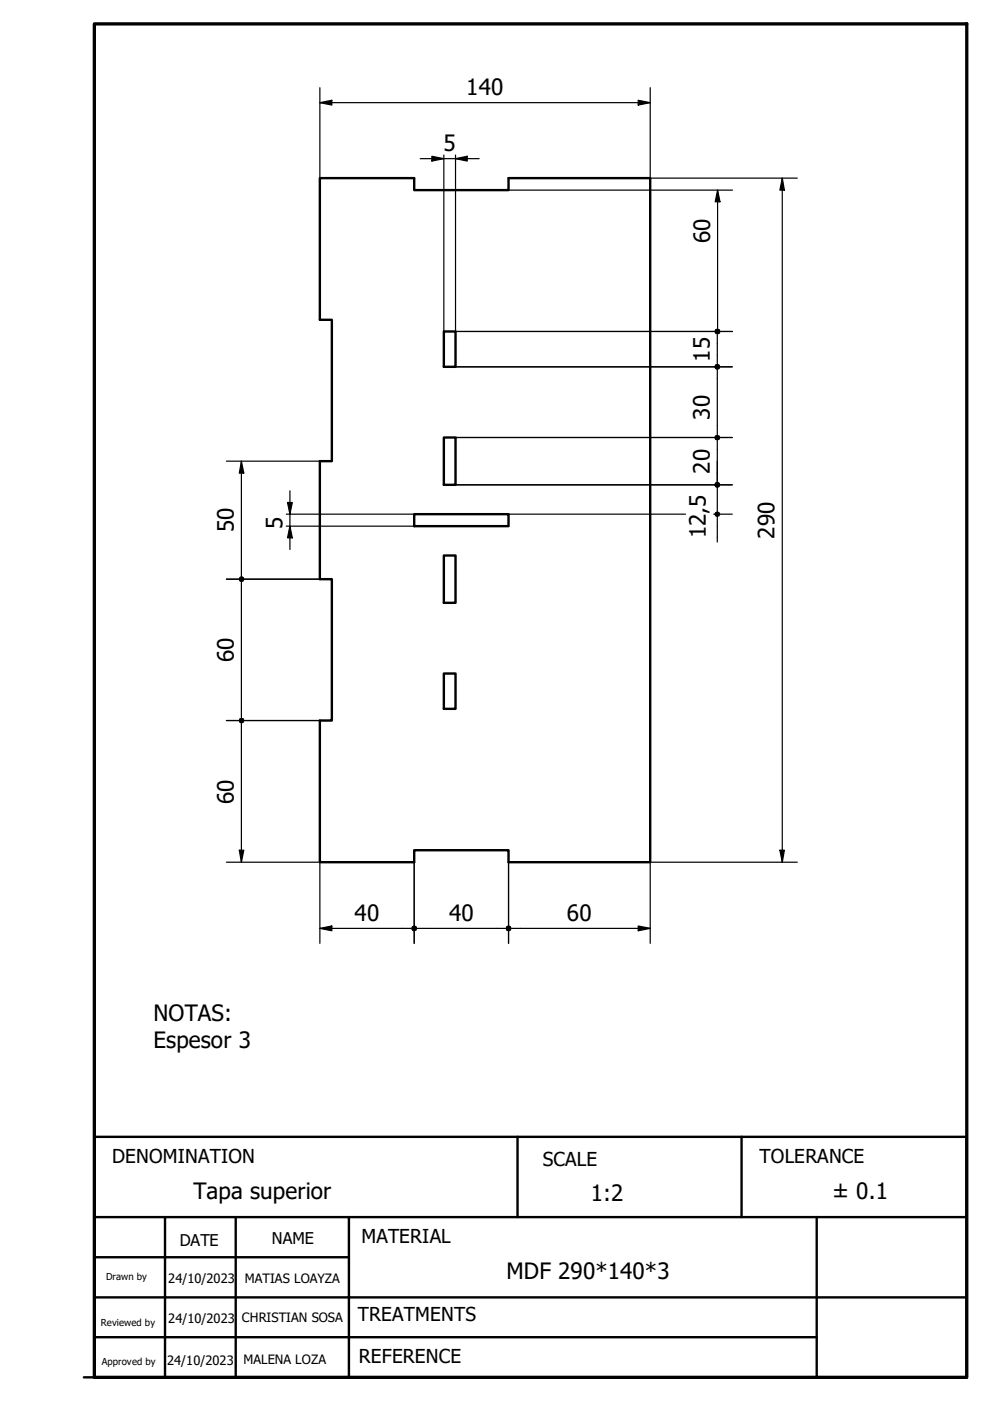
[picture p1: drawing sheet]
<svg xmlns="http://www.w3.org/2000/svg" width="210mm" height="297mm" viewBox="0 0 210 297" stroke-linecap="round" stroke-linejoin="round" font-family="sans-serif">
<!-- layer: Visible (ISO) -->
<path d="M67.8 37.8h20v2.5h20v-2.5h30.1v145h-30.1v-2.5h-20v2.5h-20v-30h2.6v-30h-2.6v-25h2.6v-30h-2.6zM94.1 70.3h2.5v7.5h-2.5zM94.1 92.8h2.5v10h-2.5zM87.8 109h20v2.6h-20zM94.1 117.8h2.5v10h-2.5zM94.1 142.8h2.5v7.5h-2.5z" fill="none" stroke="#000" stroke-width=".51"/>
<!-- layer: Border (ISO) -->
<path d="M20 5.1h185v286.9h-185z" fill="none" stroke="#000" stroke-width=".7"/>
<!-- layer: Title (ISO) -->
<path d="M20 258h185M35 258v34M50 258v34M74 258v34M109.7 241v17M157.2 241v17M173.2 258v34M20 275.1h185M20 266.6h54M17.8 292h187.2h-185v-51h185v51M20 283.5h153.2" fill="none" stroke="#000" stroke-width=".51"/>
<!-- layer: Dimension (ISO) -->
<g fill="none" stroke="#000" stroke-width=".25">
<path d="M67.8 18.6v19.2M137.9 18.6v19.2h31.1M67.8 21.8l2.6-.5v1zM67.8 21.8h70.1M89.1 33.6h12.5M91.6 33.1l2.5 .5-2.5 .5zM94.1 32.9v37.4M96.6 33.6l2.5-.5v1zM96.6 32.9v37.4h58.7M135.3 21.3l2.6 .5-2.6 .5zM165.9 37.8l.4 2.5h-.9zM165.9 37.8v145"/>
<path d="M107.8 40.3h47.5M152.1 40.3l.6 2.5h-1.1zM152.1 40.3v29.3M96.6 77.8h58.7M152.1 70.9v6.2M152.1 78.4v13.8M48 97.8h19.8M51.2 97.8l.5 2.5h-1zM51.2 97.8v24.4M96.6 92.8h58.7M152.1 93.4v8.8M60.7 109h27.1"/>
<path d="M60.7 111.6h27.1M61 106.5h1l-.5 2.5zM61.5 111.6l.5 2.4h-1zM61.5 104.1v12.4M96.6 102.8h58.7M107.8 109h37.6M151.3 109h4M152.1 102.8v6.2M152.1 109.7v5.2M48 122.8h19.8M51.2 123.4v28.8M48 152.8h19.8"/>
<path d="M51.2 153.4v29.4M48 182.8h19.8v17.2M50.7 180.3h1l-.5 2.5zM67.8 196.8l2.6-.5v1zM67.8 196.8h19.4M87.8 182.8v17.2M88.5 196.8h18.7M107.8 182.8v17.2M108.5 196.8h29.4M135.3 196.3l2.6 .5-2.6 .5zM165.4 180.3h.9l-.4 2.5zM169 182.8h-31.1v17.2"/>
</g>
<g fill="#000">
<path d="M67.8 21.8l2.6-.5v1zM91.6 33.1l2.5 .5-2.5 .5zM96.6 33.6l2.5-.5v1zM135.3 21.3l2.6 .5-2.6 .5zM152.1 40.3l.6 2.5h-1.1zM165.9 37.8l.4 2.5h-.9zM51.2 97.8l.5 2.5h-1zM61 106.5h1l-.5 2.5zM61.5 111.6l.5 2.4h-1zM50.7 180.3h1l-.5 2.5zM67.8 196.8l2.6-.5v1zM135.3 196.3l2.6 .5-2.6 .5z"/>
<path d="M165.4 180.3h.9l-.4 2.5z"/>
<path d="M50.8 152.3l.4-.1 .4 .1 .2 .5-.2 .4-.4 .2-.4-.2-.2-.4z" fill-rule="evenodd"/>
<path d="M50.8 152.3l.4-.1 .4 .1 .2 .5-.2 .4-.4 .2-.4-.2-.2-.4z" fill-rule="evenodd"/>
<circle cx="152.1" cy="70.3" r=".63"/>
<circle cx="152.1" cy="77.8" r=".63"/>
<circle cx="152.1" cy="92.8" r=".62"/>
<circle cx="152.1" cy="102.8" r=".63"/>
<circle cx="152.1" cy="109.1" r=".62"/>
<circle cx="51.2" cy="122.8" r=".61"/>
<circle cx="87.8" cy="196.8" r=".63"/>
<circle cx="107.8" cy="196.8" r=".63"/>
</g>
<g font-size="4.8">
<text x="98.9" y="20.2">140</text>
<text x="94" y="32.1">5</text>
<text x="150.6" y="51.6" transform="rotate(-90 150.6 51.6)">60</text>
<text x="150.5" y="76.7" transform="rotate(-90 150.5 76.7)">15</text>
<text x="150.5" y="88.9" transform="rotate(-90 150.5 88.9)">30</text>
<text x="150.5" y="100.4" transform="rotate(-90 150.5 100.4)">20</text>
<text x="49.6" y="112.9" transform="rotate(-90 49.6 112.9)">50</text>
<text x="59.9" y="112.1" transform="rotate(-90 59.9 112.1)">5</text>
<text x="149.7" y="114.2" transform="rotate(-90 149.7 114.2)">12,5</text>
<text x="164.2" y="114.2" transform="rotate(-90 164.2 114.2)">290</text>
<text x="49.6" y="140.4" transform="rotate(-90 49.6 140.4)">60</text>
<text x="49.6" y="170.4" transform="rotate(-90 49.6 170.4)">60</text>
<text x="75.2" y="195.2">40</text>
<text x="95.2" y="195.2">40</text>
<text x="120.2" y="195.2">60</text>
<text x="32.5" y="216.5">NOTAS:</text>
<text x="32.5" y="222.3">Espesor 3</text>
<text x="41" y="254.2">Tapa superior</text>
<text x="125.3" y="254.7">1:2</text>
<text x="176.5" y="254.2">± 0.1</text>
<text x="107.4" y="271.1">MDF 290*140*3</text>
</g>
<g font-size="4.1">
<text x="23.7" y="246.5">DENOMINATION</text>
<text x="115.1" y="247.1">SCALE</text>
<text x="161" y="246.7">TOLERANCE</text>
<text x="76.6" y="263.6">MATERIAL</text>
<text x="75.9" y="280.1">TREATMENTS</text>
<text x="76.1" y="289">REFERENCE</text>
</g>
<g font-size="3.4">
<text x="57.7" y="263.8">NAME</text>
<text x="38.1" y="264.1">DATE</text>
</g>
<g font-size="2.7">
<text x="35.7" y="272">24/10/2023</text>
<text x="51.9" y="272.1">MATIAS LOAYZA</text>
<text x="35.7" y="280.5">24/10/2023</text>
<text x="51.3" y="280.3">CHRISTIAN SOSA</text>
<text x="35.4" y="289.4">24/10/2023</text>
<text x="51.6" y="289.3">MALENA LOZA</text>
</g>
<g font-size="2">
<text x="22.5" y="271.4">Drawn by</text>
<text x="21.4" y="281.2">Reviewed by</text>
<text x="21.6" y="289.5">Approved by</text>
</g>
</svg>
